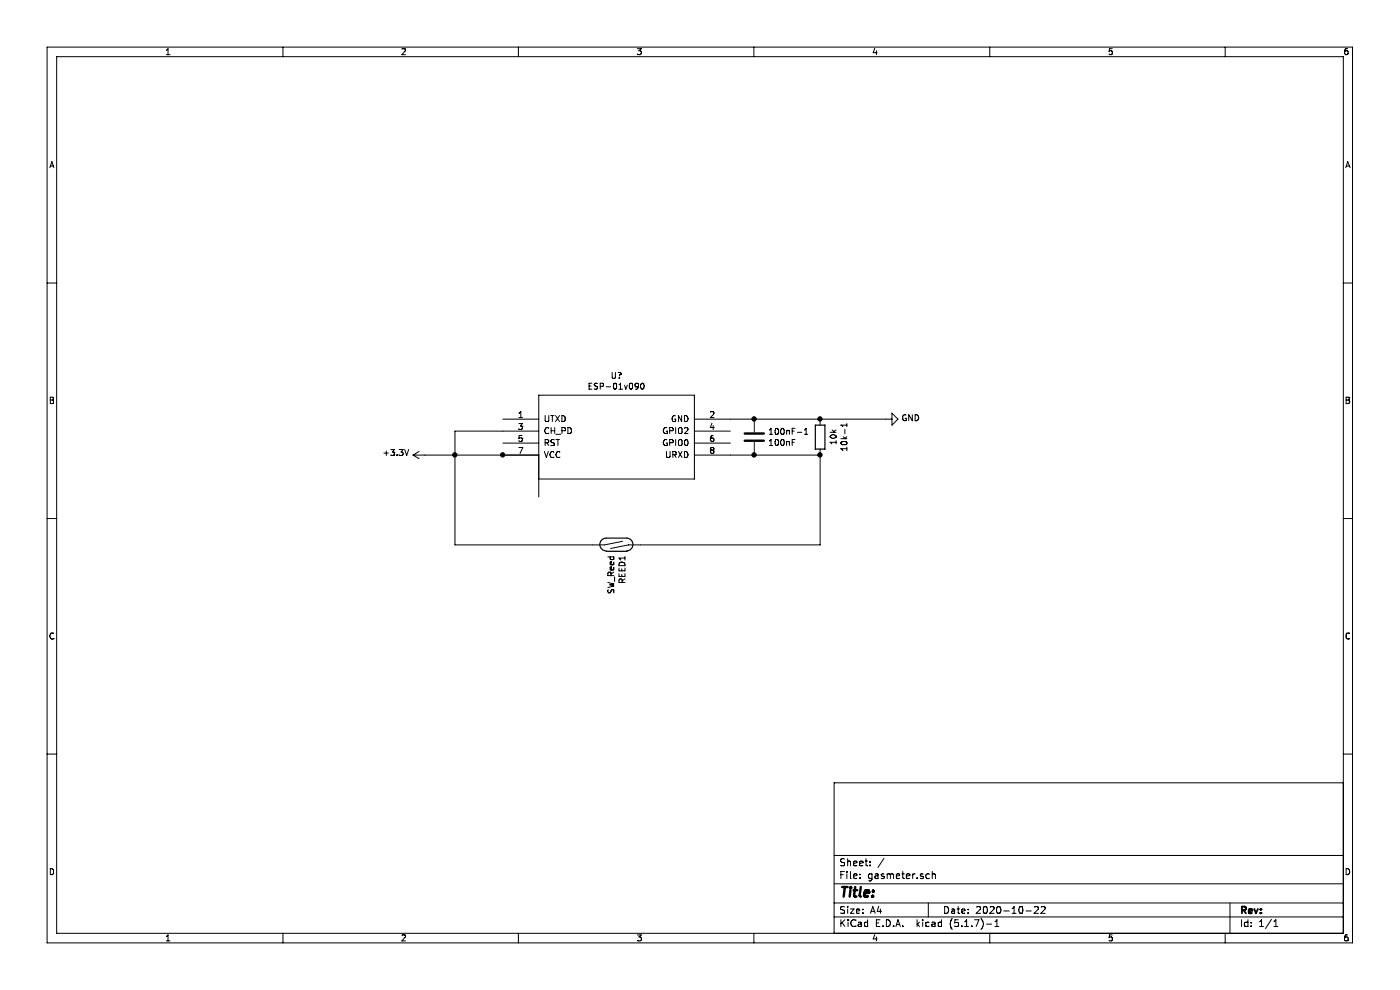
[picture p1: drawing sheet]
EESchema Schematic File Version 4
EELAYER 30 0
EELAYER END
$Descr A4 11693 8268
encoding utf-8
Sheet 1 1
Title ""
Date "2020-10-22"
Rev ""
Comp ""
Comment1 ""
Comment2 ""
Comment3 ""
Comment4 ""
$EndDescr
$Comp
L Device:R 10k-1
U 1 1
P 6850 3650
F 0 "10k-1" V 6643 3650 50  0000 C CNN
F 1 "10k" V 6734 3650 50  0000 C CNN
F 2 "Resistor_SMD:R_0805_2012Metric_Pad1.20x1.40mm_HandSolder" V 6780 3650 50  0001 C CNN
F 3 "~" H 6850 3650 50  0001 C CNN
	1    6850 3650
	-1   0    0    1   
$EndComp
$Comp
L Switch:SW_Reed REED1
U 1 1
P 5150 4550
F 0 "REED1" V 5196 4465 50  0000 R CNN
F 1 "SW_Reed" V 5105 4465 50  0000 R CNN
F 2 "Button_Switch_SMD:SW_SPST_REED_CT10-XXXX-G4" H 5150 4550 50  0001 C CNN
F 3 "~" H 5150 4550 50  0001 C CNN
	1    5150 4550
	1    0    0    -1  
$EndComp
$Comp
L Device:C 100nF-1
U 1 1
P 6300 3650
F 0 "100nF-1" H 6415 3696 50  0000 L CNN
F 1 "100nF" H 6415 3605 50  0000 L CNN
F 2 "Capacitor_SMD:C_0805_2012Metric_Pad1.18x1.45mm_HandSolder" H 6338 3500 50  0001 C CNN
F 3 "~" H 6300 3650 50  0001 C CNN
	1    6300 3650
	1    0    0    -1  
$EndComp
$Comp
L ESP8266:ESP-01v090 U?
U 1 1
P 5150 3650
F 0 "U?" H 5150 4165 50  0000 C CNN
F 1 "ESP-01v090" H 5150 4074 50  0000 C CNN
F 2 "" H 5150 3650 50  0001 C CNN
F 3 "http://l0l.org.uk/2014/12/esp8266-modules-hardware-guide-gotta-catch-em-all/" H 5150 3650 50  0001 C CNN
	1    5150 3650
	1    0    0    -1  
$EndComp
$Comp
L power:GND #PWR?
U 1 1
P 7400 3500
F 0 "#PWR?" H 7400 3250 50  0001 C CNN
F 1 "GND" V 7405 3372 50  0000 R CNN
F 2 "" H 7400 3500 50  0001 C CNN
F 3 "" H 7400 3500 50  0001 C CNN
	1    7400 3500
	0    -1   -1   0   
$EndComp
Wire Wire Line
	4200 3600 3800 3600
Wire Wire Line
	3800 3600 3800 3800
Wire Wire Line
	3800 3800 4200 3800
Connection ~ 3800 3800
$Comp
L power:+3.3V #PWR?
U 1 1
P 3550 3800
F 0 "#PWR?" H 3550 3650 50  0001 C CNN
F 1 "+3.3V" V 3565 3928 50  0000 L CNN
F 2 "" H 3550 3800 50  0001 C CNN
F 3 "" H 3550 3800 50  0001 C CNN
	1    3550 3800
	0    -1   -1   0   
$EndComp
Wire Wire Line
	6100 3500 6300 3500
Wire Wire Line
	4500 4150 4500 3800
Wire Wire Line
	4500 3800 4200 3800
Connection ~ 4200 3800
Wire Wire Line
	3800 3800 3550 3800
Wire Wire Line
	3800 3800 3800 4550
Wire Wire Line
	3800 4550 4950 4550
Connection ~ 6300 3500
Connection ~ 6300 3800
Wire Wire Line
	6300 3800 6100 3800
Connection ~ 6850 3500
Wire Wire Line
	6300 3500 6850 3500
Wire Wire Line
	6850 3500 7400 3500
Wire Wire Line
	6850 3800 6850 4550
Connection ~ 6850 3800
Wire Wire Line
	5350 4550 6850 4550
Wire Wire Line
	6300 3800 6850 3800
$EndSCHEMATC
